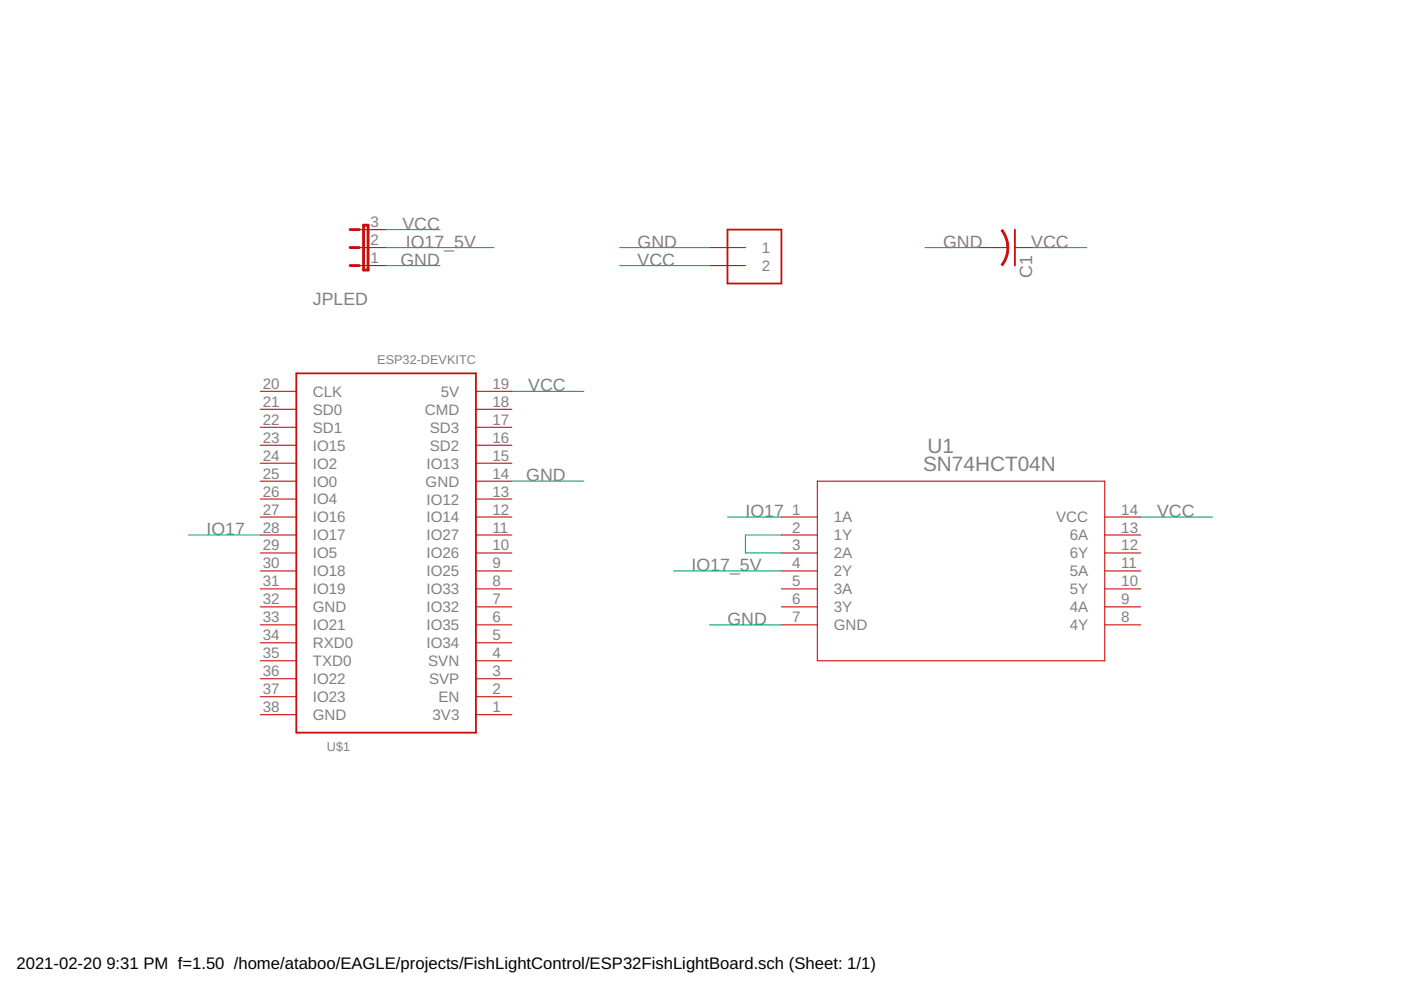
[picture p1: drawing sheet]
<?xml version="1.0" encoding="utf-8"?>
<!DOCTYPE eagle SYSTEM "eagle.dtd">
<eagle version="9.6.2">
<drawing>
<settings>
<setting alwaysvectorfont="no"/>
<setting verticaltext="up"/>
</settings>
<grid distance="0.1" unitdist="inch" unit="inch" style="lines" multiple="1" display="no" altdistance="0.01" altunitdist="inch" altunit="inch"/>
<schematic xreflabel="%F%N/%S.%C%R" xrefpart="/%S.%C%R">
<libraries>
<library name="ESP32-DEVKITC">
<symbols>
<symbol name="ESP32-DEVKITC">
<wire x1="-25.4" y1="-12.7" x2="-25.4" y2="12.7" width="0.254" layer="94"/>
<wire x1="-25.4" y1="12.7" x2="25.4" y2="12.7" width="0.254" layer="94"/>
<wire x1="25.4" y1="12.7" x2="25.4" y2="-12.7" width="0.254" layer="94"/>
<wire x1="25.4" y1="-12.7" x2="-25.4" y2="-12.7" width="0.254" layer="94"/>
<pin name="3V3" x="-22.86" y="-17.78" length="middle" rot="R90"/>
<pin name="EN" x="-20.32" y="-17.78" length="middle" rot="R90"/>
<pin name="SVP" x="-17.78" y="-17.78" length="middle" rot="R90"/>
<pin name="SVN" x="-15.24" y="-17.78" length="middle" rot="R90"/>
<pin name="IO34" x="-12.7" y="-17.78" length="middle" rot="R90"/>
<pin name="IO35" x="-10.16" y="-17.78" length="middle" rot="R90"/>
<pin name="IO32" x="-7.62" y="-17.78" length="middle" rot="R90"/>
<pin name="IO33" x="-5.08" y="-17.78" length="middle" rot="R90"/>
<pin name="IO25" x="-2.54" y="-17.78" length="middle" rot="R90"/>
<pin name="IO26" x="0" y="-17.78" length="middle" rot="R90"/>
<pin name="IO27" x="2.54" y="-17.78" length="middle" rot="R90"/>
<pin name="IO14" x="5.08" y="-17.78" length="middle" rot="R90"/>
<pin name="IO12" x="7.62" y="-17.78" length="middle" rot="R90"/>
<pin name="GND@14" x="10.16" y="-17.78" length="middle" rot="R90"/>
<pin name="IO13" x="12.7" y="-17.78" length="middle" rot="R90"/>
<pin name="SD2" x="15.24" y="-17.78" length="middle" rot="R90"/>
<pin name="SD3" x="17.78" y="-17.78" length="middle" rot="R90"/>
<pin name="CMD" x="20.32" y="-17.78" length="middle" rot="R90"/>
<pin name="5V" x="22.86" y="-17.78" length="middle" rot="R90"/>
<pin name="CLK" x="22.86" y="17.78" length="middle" rot="R270"/>
<pin name="SD0" x="20.32" y="17.78" length="middle" rot="R270"/>
<pin name="SD1" x="17.78" y="17.78" length="middle" rot="R270"/>
<pin name="IO15" x="15.24" y="17.78" length="middle" rot="R270"/>
<pin name="IO2" x="12.7" y="17.78" length="middle" rot="R270"/>
<pin name="IO0" x="10.16" y="17.78" length="middle" rot="R270"/>
<pin name="IO4" x="7.62" y="17.78" length="middle" rot="R270"/>
<pin name="IO16" x="5.08" y="17.78" length="middle" rot="R270"/>
<pin name="IO17" x="2.54" y="17.78" length="middle" rot="R270"/>
<pin name="IO5" x="0" y="17.78" length="middle" rot="R270"/>
<pin name="IO18" x="-2.54" y="17.78" length="middle" rot="R270"/>
<pin name="IO19" x="-5.08" y="17.78" length="middle" rot="R270"/>
<pin name="GND@32" x="-7.62" y="17.78" length="middle" rot="R270"/>
<pin name="IO21" x="-10.16" y="17.78" length="middle" rot="R270"/>
<pin name="RXD0" x="-12.7" y="17.78" length="middle" rot="R270"/>
<pin name="TXD0" x="-15.24" y="17.78" length="middle" rot="R270"/>
<pin name="IO22" x="-17.78" y="17.78" length="middle" rot="R270"/>
<pin name="IO23" x="-20.32" y="17.78" length="middle" rot="R270"/>
<pin name="GND@38" x="-22.86" y="17.78" length="middle" rot="R270"/>
<text x="-26.67" y="5.08" size="1.27" layer="95" rot="R90">&gt;NAME</text>
<text x="27.94" y="-12.7" size="1.27" layer="96" rot="R90">ESP32-DEVKITC</text>
</symbol>
</symbols>
<devicesets>
<deviceset name="ESP32DEVKITC">
<gates>
<gate name="G$1" symbol="ESP32-DEVKITC" x="0" y="0"/>
</gates>
<devices>
<device name="" package="ESP32-DEVKITC">
<connects>
<connect gate="G$1" pin="3V3" pad="1"/>
<connect gate="G$1" pin="5V" pad="19"/>
<connect gate="G$1" pin="CLK" pad="20"/>
<connect gate="G$1" pin="CMD" pad="18"/>
<connect gate="G$1" pin="EN" pad="2"/>
<connect gate="G$1" pin="GND@14" pad="14"/>
<connect gate="G$1" pin="GND@32" pad="32"/>
<connect gate="G$1" pin="GND@38" pad="38"/>
<connect gate="G$1" pin="IO0" pad="25"/>
<connect gate="G$1" pin="IO12" pad="13"/>
<connect gate="G$1" pin="IO13" pad="15"/>
<connect gate="G$1" pin="IO14" pad="12"/>
<connect gate="G$1" pin="IO15" pad="23"/>
<connect gate="G$1" pin="IO16" pad="27"/>
<connect gate="G$1" pin="IO17" pad="28"/>
<connect gate="G$1" pin="IO18" pad="30"/>
<connect gate="G$1" pin="IO19" pad="31"/>
<connect gate="G$1" pin="IO2" pad="24"/>
<connect gate="G$1" pin="IO21" pad="33"/>
<connect gate="G$1" pin="IO22" pad="36"/>
<connect gate="G$1" pin="IO23" pad="37"/>
<connect gate="G$1" pin="IO25" pad="9"/>
<connect gate="G$1" pin="IO26" pad="10"/>
<connect gate="G$1" pin="IO27" pad="11"/>
<connect gate="G$1" pin="IO32" pad="7"/>
<connect gate="G$1" pin="IO33" pad="8"/>
<connect gate="G$1" pin="IO34" pad="5"/>
<connect gate="G$1" pin="IO35" pad="6"/>
<connect gate="G$1" pin="IO4" pad="26"/>
<connect gate="G$1" pin="IO5" pad="29"/>
<connect gate="G$1" pin="RXD0" pad="34"/>
<connect gate="G$1" pin="SD0" pad="21"/>
<connect gate="G$1" pin="SD1" pad="22"/>
<connect gate="G$1" pin="SD2" pad="16"/>
<connect gate="G$1" pin="SD3" pad="17"/>
<connect gate="G$1" pin="SVN" pad="4"/>
<connect gate="G$1" pin="SVP" pad="3"/>
<connect gate="G$1" pin="TXD0" pad="35"/>
</connects>
<technologies>
<technology name=""/>
</technologies>
</device>
</devices>
</deviceset>
</devicesets>
</library>
<library name="adafruit">
<symbols>
<symbol name="1X2">
<wire x1="-2.54" y1="5.08" x2="-2.54" y2="-2.54" width="0.254" layer="94"/>
<wire x1="-2.54" y1="-2.54" x2="5.08" y2="-2.54" width="0.254" layer="94"/>
<wire x1="5.08" y1="-2.54" x2="5.08" y2="5.08" width="0.254" layer="94"/>
<wire x1="5.08" y1="5.08" x2="-2.54" y2="5.08" width="0.254" layer="94"/>
<pin name="1" x="-5.08" y="2.54" visible="pin" length="middle" direction="pas"/>
<pin name="2" x="-5.08" y="0" visible="pin" length="middle" direction="pas"/>
</symbol>
<symbol name="C-US">
<wire x1="-2.54" y1="0" x2="2.54" y2="0" width="0.254" layer="94"/>
<wire x1="0" y1="-1.016" x2="0" y2="-2.54" width="0.1524" layer="94"/>
<wire x1="0" y1="-1" x2="2.4892" y2="-1.8542" width="0.254" layer="94" curve="-37.878202" cap="flat"/>
<wire x1="-2.4668" y1="-1.8504" x2="0" y2="-1.0161" width="0.254" layer="94" curve="-37.373024" cap="flat"/>
<text x="1.016" y="0.635" size="1.778" layer="95">&gt;NAME</text>
<text x="1.016" y="-4.191" size="1.778" layer="96">&gt;VALUE</text>
<pin name="1" x="0" y="2.54" visible="off" length="short" direction="pas" swaplevel="1" rot="R270"/>
<pin name="2" x="0" y="-5.08" visible="off" length="short" direction="pas" swaplevel="1" rot="R90"/>
</symbol>
</symbols>
<devicesets>
<deviceset name="1X2" prefix="J">
<gates>
<gate name="G$1" symbol="1X2" x="0" y="0"/>
</gates>
<devices>
<device name="-3.5MM" package="1X2-3.5MM">
<connects>
<connect gate="G$1" pin="1" pad="1"/>
<connect gate="G$1" pin="2" pad="2"/>
</connects>
<package3dinstances>
<package3dinstance package3d_urn="urn:adsk.eagle:package:6240635/1"/>
</package3dinstances>
<technologies>
<technology name=""/>
</technologies>
</device>
</devices>
</deviceset>
<deviceset name="C-US" prefix="C" uservalue="yes">
<gates>
<gate name="G$1" symbol="C-US" x="0" y="0"/>
</gates>
<devices>
<device name="C0402" package="C0402">
<connects>
<connect gate="G$1" pin="1" pad="1"/>
<connect gate="G$1" pin="2" pad="2"/>
</connects>
<package3dinstances>
<package3dinstance package3d_urn="urn:adsk.eagle:package:6240340/1"/>
</package3dinstances>
<technologies>
<technology name=""/>
</technologies>
</device>
<device name="C0504" package="C0504">
<connects>
<connect gate="G$1" pin="1" pad="1"/>
<connect gate="G$1" pin="2" pad="2"/>
</connects>
<package3dinstances>
<package3dinstance package3d_urn="urn:adsk.eagle:package:6240339/1"/>
</package3dinstances>
<technologies>
<technology name=""/>
</technologies>
</device>
<device name="C0603" package="C0603">
<connects>
<connect gate="G$1" pin="1" pad="1"/>
<connect gate="G$1" pin="2" pad="2"/>
</connects>
<package3dinstances>
<package3dinstance package3d_urn="urn:adsk.eagle:package:6240338/1"/>
</package3dinstances>
<technologies>
<technology name=""/>
</technologies>
</device>
<device name="C0805" package="C0805">
<connects>
<connect gate="G$1" pin="1" pad="1"/>
<connect gate="G$1" pin="2" pad="2"/>
</connects>
<package3dinstances>
<package3dinstance package3d_urn="urn:adsk.eagle:package:6240337/1"/>
</package3dinstances>
<technologies>
<technology name=""/>
</technologies>
</device>
<device name="C1005" package="C1005">
<connects>
<connect gate="G$1" pin="1" pad="1"/>
<connect gate="G$1" pin="2" pad="2"/>
</connects>
<package3dinstances>
<package3dinstance package3d_urn="urn:adsk.eagle:package:6240336/1"/>
</package3dinstances>
<technologies>
<technology name=""/>
</technologies>
</device>
<device name="C1206" package="C1206">
<connects>
<connect gate="G$1" pin="1" pad="1"/>
<connect gate="G$1" pin="2" pad="2"/>
</connects>
<package3dinstances>
<package3dinstance package3d_urn="urn:adsk.eagle:package:6240335/1"/>
</package3dinstances>
<technologies>
<technology name=""/>
</technologies>
</device>
<device name="C1210" package="C1210">
<connects>
<connect gate="G$1" pin="1" pad="1"/>
<connect gate="G$1" pin="2" pad="2"/>
</connects>
<package3dinstances>
<package3dinstance package3d_urn="urn:adsk.eagle:package:6240334/1"/>
</package3dinstances>
<technologies>
<technology name=""/>
</technologies>
</device>
<device name="C1310" package="C1310">
<connects>
<connect gate="G$1" pin="1" pad="1"/>
<connect gate="G$1" pin="2" pad="2"/>
</connects>
<package3dinstances>
<package3dinstance package3d_urn="urn:adsk.eagle:package:6240333/1"/>
</package3dinstances>
<technologies>
<technology name=""/>
</technologies>
</device>
<device name="C1608" package="C1608">
<connects>
<connect gate="G$1" pin="1" pad="1"/>
<connect gate="G$1" pin="2" pad="2"/>
</connects>
<package3dinstances>
<package3dinstance package3d_urn="urn:adsk.eagle:package:6240332/1"/>
</package3dinstances>
<technologies>
<technology name=""/>
</technologies>
</device>
<device name="C1812" package="C1812">
<connects>
<connect gate="G$1" pin="1" pad="1"/>
<connect gate="G$1" pin="2" pad="2"/>
</connects>
<package3dinstances>
<package3dinstance package3d_urn="urn:adsk.eagle:package:6240331/1"/>
</package3dinstances>
<technologies>
<technology name=""/>
</technologies>
</device>
<device name="C1825" package="C1825">
<connects>
<connect gate="G$1" pin="1" pad="1"/>
<connect gate="G$1" pin="2" pad="2"/>
</connects>
<package3dinstances>
<package3dinstance package3d_urn="urn:adsk.eagle:package:6240330/1"/>
</package3dinstances>
<technologies>
<technology name=""/>
</technologies>
</device>
<device name="C2012" package="C2012">
<connects>
<connect gate="G$1" pin="1" pad="1"/>
<connect gate="G$1" pin="2" pad="2"/>
</connects>
<package3dinstances>
<package3dinstance package3d_urn="urn:adsk.eagle:package:6240329/1"/>
</package3dinstances>
<technologies>
<technology name=""/>
</technologies>
</device>
<device name="C3216" package="C3216">
<connects>
<connect gate="G$1" pin="1" pad="1"/>
<connect gate="G$1" pin="2" pad="2"/>
</connects>
<package3dinstances>
<package3dinstance package3d_urn="urn:adsk.eagle:package:6240328/1"/>
</package3dinstances>
<technologies>
<technology name=""/>
</technologies>
</device>
<device name="C3225" package="C3225">
<connects>
<connect gate="G$1" pin="1" pad="1"/>
<connect gate="G$1" pin="2" pad="2"/>
</connects>
<package3dinstances>
<package3dinstance package3d_urn="urn:adsk.eagle:package:6240327/1"/>
</package3dinstances>
<technologies>
<technology name=""/>
</technologies>
</device>
<device name="C4532" package="C4532">
<connects>
<connect gate="G$1" pin="1" pad="1"/>
<connect gate="G$1" pin="2" pad="2"/>
</connects>
<package3dinstances>
<package3dinstance package3d_urn="urn:adsk.eagle:package:6240326/1"/>
</package3dinstances>
<technologies>
<technology name=""/>
</technologies>
</device>
<device name="C4564" package="C4564">
<connects>
<connect gate="G$1" pin="1" pad="1"/>
<connect gate="G$1" pin="2" pad="2"/>
</connects>
<package3dinstances>
<package3dinstance package3d_urn="urn:adsk.eagle:package:6240325/1"/>
</package3dinstances>
<technologies>
<technology name=""/>
</technologies>
</device>
<device name="025-024X044" package="C025-024X044">
<connects>
<connect gate="G$1" pin="1" pad="1"/>
<connect gate="G$1" pin="2" pad="2"/>
</connects>
<package3dinstances>
<package3dinstance package3d_urn="urn:adsk.eagle:package:6240324/1"/>
</package3dinstances>
<technologies>
<technology name=""/>
</technologies>
</device>
<device name="025-025X050" package="C025-025X050">
<connects>
<connect gate="G$1" pin="1" pad="1"/>
<connect gate="G$1" pin="2" pad="2"/>
</connects>
<package3dinstances>
<package3dinstance package3d_urn="urn:adsk.eagle:package:6240323/1"/>
</package3dinstances>
<technologies>
<technology name=""/>
</technologies>
</device>
<device name="025-030X050" package="C025-030X050">
<connects>
<connect gate="G$1" pin="1" pad="1"/>
<connect gate="G$1" pin="2" pad="2"/>
</connects>
<package3dinstances>
<package3dinstance package3d_urn="urn:adsk.eagle:package:6240322/1"/>
</package3dinstances>
<technologies>
<technology name=""/>
</technologies>
</device>
<device name="025-040X050" package="C025-040X050">
<connects>
<connect gate="G$1" pin="1" pad="1"/>
<connect gate="G$1" pin="2" pad="2"/>
</connects>
<package3dinstances>
<package3dinstance package3d_urn="urn:adsk.eagle:package:6240321/1"/>
</package3dinstances>
<technologies>
<technology name=""/>
</technologies>
</device>
<device name="025-050X050" package="C025-050X050">
<connects>
<connect gate="G$1" pin="1" pad="1"/>
<connect gate="G$1" pin="2" pad="2"/>
</connects>
<package3dinstances>
<package3dinstance package3d_urn="urn:adsk.eagle:package:6240320/1"/>
</package3dinstances>
<technologies>
<technology name=""/>
</technologies>
</device>
<device name="025-060X050" package="C025-060X050">
<connects>
<connect gate="G$1" pin="1" pad="1"/>
<connect gate="G$1" pin="2" pad="2"/>
</connects>
<package3dinstances>
<package3dinstance package3d_urn="urn:adsk.eagle:package:6240350/1"/>
</package3dinstances>
<technologies>
<technology name=""/>
</technologies>
</device>
<device name="C025_050-024X070" package="C025_050-024X070">
<connects>
<connect gate="G$1" pin="1" pad="1"/>
<connect gate="G$1" pin="2" pad="2"/>
</connects>
<package3dinstances>
<package3dinstance package3d_urn="urn:adsk.eagle:package:6240351/1"/>
</package3dinstances>
<technologies>
<technology name=""/>
</technologies>
</device>
<device name="025_050-025X075" package="C025_050-025X075">
<connects>
<connect gate="G$1" pin="1" pad="1"/>
<connect gate="G$1" pin="2" pad="2"/>
</connects>
<package3dinstances>
<package3dinstance package3d_urn="urn:adsk.eagle:package:6240352/1"/>
</package3dinstances>
<technologies>
<technology name=""/>
</technologies>
</device>
<device name="025_050-035X075" package="C025_050-035X075">
<connects>
<connect gate="G$1" pin="1" pad="1"/>
<connect gate="G$1" pin="2" pad="2"/>
</connects>
<package3dinstances>
<package3dinstance package3d_urn="urn:adsk.eagle:package:6240353/1"/>
</package3dinstances>
<technologies>
<technology name=""/>
</technologies>
</device>
<device name="025_050-045X075" package="C025_050-045X075">
<connects>
<connect gate="G$1" pin="1" pad="1"/>
<connect gate="G$1" pin="2" pad="2"/>
</connects>
<package3dinstances>
<package3dinstance package3d_urn="urn:adsk.eagle:package:6240354/1"/>
</package3dinstances>
<technologies>
<technology name=""/>
</technologies>
</device>
<device name="025_050-055X075" package="C025_050-055X075">
<connects>
<connect gate="G$1" pin="1" pad="1"/>
<connect gate="G$1" pin="2" pad="2"/>
</connects>
<package3dinstances>
<package3dinstance package3d_urn="urn:adsk.eagle:package:6240355/1"/>
</package3dinstances>
<technologies>
<technology name=""/>
</technologies>
</device>
<device name="050-024X044" package="C050-024X044">
<connects>
<connect gate="G$1" pin="1" pad="1"/>
<connect gate="G$1" pin="2" pad="2"/>
</connects>
<package3dinstances>
<package3dinstance package3d_urn="urn:adsk.eagle:package:6240356/1"/>
</package3dinstances>
<technologies>
<technology name=""/>
</technologies>
</device>
<device name="050-025X075" package="C050-025X075">
<connects>
<connect gate="G$1" pin="1" pad="1"/>
<connect gate="G$1" pin="2" pad="2"/>
</connects>
<package3dinstances>
<package3dinstance package3d_urn="urn:adsk.eagle:package:6240357/1"/>
</package3dinstances>
<technologies>
<technology name=""/>
</technologies>
</device>
<device name="050-045X075" package="C050-045X075">
<connects>
<connect gate="G$1" pin="1" pad="1"/>
<connect gate="G$1" pin="2" pad="2"/>
</connects>
<package3dinstances>
<package3dinstance package3d_urn="urn:adsk.eagle:package:6240358/1"/>
</package3dinstances>
<technologies>
<technology name=""/>
</technologies>
</device>
<device name="050-030X075" package="C050-030X075">
<connects>
<connect gate="G$1" pin="1" pad="1"/>
<connect gate="G$1" pin="2" pad="2"/>
</connects>
<package3dinstances>
<package3dinstance package3d_urn="urn:adsk.eagle:package:6240359/1"/>
</package3dinstances>
<technologies>
<technology name=""/>
</technologies>
</device>
<device name="050-050X075" package="C050-050X075">
<connects>
<connect gate="G$1" pin="1" pad="1"/>
<connect gate="G$1" pin="2" pad="2"/>
</connects>
<package3dinstances>
<package3dinstance package3d_urn="urn:adsk.eagle:package:6240360/1"/>
</package3dinstances>
<technologies>
<technology name=""/>
</technologies>
</device>
<device name="050-055X075" package="C050-055X075">
<connects>
<connect gate="G$1" pin="1" pad="1"/>
<connect gate="G$1" pin="2" pad="2"/>
</connects>
<package3dinstances>
<package3dinstance package3d_urn="urn:adsk.eagle:package:6240361/1"/>
</package3dinstances>
<technologies>
<technology name=""/>
</technologies>
</device>
<device name="050-075X075" package="C050-075X075">
<connects>
<connect gate="G$1" pin="1" pad="1"/>
<connect gate="G$1" pin="2" pad="2"/>
</connects>
<package3dinstances>
<package3dinstance package3d_urn="urn:adsk.eagle:package:6240362/1"/>
</package3dinstances>
<technologies>
<technology name=""/>
</technologies>
</device>
<device name="050H075X075" package="C050H075X075">
<connects>
<connect gate="G$1" pin="1" pad="1"/>
<connect gate="G$1" pin="2" pad="2"/>
</connects>
<package3dinstances>
<package3dinstance package3d_urn="urn:adsk.eagle:package:6240363/1"/>
</package3dinstances>
<technologies>
<technology name=""/>
</technologies>
</device>
<device name="075-032X103" package="C075-032X103">
<connects>
<connect gate="G$1" pin="1" pad="1"/>
<connect gate="G$1" pin="2" pad="2"/>
</connects>
<package3dinstances>
<package3dinstance package3d_urn="urn:adsk.eagle:package:6240364/1"/>
</package3dinstances>
<technologies>
<technology name=""/>
</technologies>
</device>
<device name="075-042X103" package="C075-042X103">
<connects>
<connect gate="G$1" pin="1" pad="1"/>
<connect gate="G$1" pin="2" pad="2"/>
</connects>
<package3dinstances>
<package3dinstance package3d_urn="urn:adsk.eagle:package:6240365/1"/>
</package3dinstances>
<technologies>
<technology name=""/>
</technologies>
</device>
<device name="075-052X106" package="C075-052X106">
<connects>
<connect gate="G$1" pin="1" pad="1"/>
<connect gate="G$1" pin="2" pad="2"/>
</connects>
<package3dinstances>
<package3dinstance package3d_urn="urn:adsk.eagle:package:6240366/1"/>
</package3dinstances>
<technologies>
<technology name=""/>
</technologies>
</device>
<device name="102-043X133" package="C102-043X133">
<connects>
<connect gate="G$1" pin="1" pad="1"/>
<connect gate="G$1" pin="2" pad="2"/>
</connects>
<package3dinstances>
<package3dinstance package3d_urn="urn:adsk.eagle:package:6240367/1"/>
</package3dinstances>
<technologies>
<technology name=""/>
</technologies>
</device>
<device name="102-054X133" package="C102-054X133">
<connects>
<connect gate="G$1" pin="1" pad="1"/>
<connect gate="G$1" pin="2" pad="2"/>
</connects>
<package3dinstances>
<package3dinstance package3d_urn="urn:adsk.eagle:package:6240368/1"/>
</package3dinstances>
<technologies>
<technology name=""/>
</technologies>
</device>
<device name="102-064X133" package="C102-064X133">
<connects>
<connect gate="G$1" pin="1" pad="1"/>
<connect gate="G$1" pin="2" pad="2"/>
</connects>
<package3dinstances>
<package3dinstance package3d_urn="urn:adsk.eagle:package:6240369/1"/>
</package3dinstances>
<technologies>
<technology name=""/>
</technologies>
</device>
<device name="102_152-062X184" package="C102_152-062X184">
<connects>
<connect gate="G$1" pin="1" pad="1"/>
<connect gate="G$1" pin="2" pad="2"/>
</connects>
<package3dinstances>
<package3dinstance package3d_urn="urn:adsk.eagle:package:6240370/1"/>
</package3dinstances>
<technologies>
<technology name=""/>
</technologies>
</device>
<device name="150-054X183" package="C150-054X183">
<connects>
<connect gate="G$1" pin="1" pad="1"/>
<connect gate="G$1" pin="2" pad="2"/>
</connects>
<package3dinstances>
<package3dinstance package3d_urn="urn:adsk.eagle:package:6240371/1"/>
</package3dinstances>
<technologies>
<technology name=""/>
</technologies>
</device>
<device name="150-064X183" package="C150-064X183">
<connects>
<connect gate="G$1" pin="1" pad="1"/>
<connect gate="G$1" pin="2" pad="2"/>
</connects>
<package3dinstances>
<package3dinstance package3d_urn="urn:adsk.eagle:package:6240372/1"/>
</package3dinstances>
<technologies>
<technology name=""/>
</technologies>
</device>
<device name="150-072X183" package="C150-072X183">
<connects>
<connect gate="G$1" pin="1" pad="1"/>
<connect gate="G$1" pin="2" pad="2"/>
</connects>
<package3dinstances>
<package3dinstance package3d_urn="urn:adsk.eagle:package:6240373/1"/>
</package3dinstances>
<technologies>
<technology name=""/>
</technologies>
</device>
<device name="150-084X183" package="C150-084X183">
<connects>
<connect gate="G$1" pin="1" pad="1"/>
<connect gate="G$1" pin="2" pad="2"/>
</connects>
<package3dinstances>
<package3dinstance package3d_urn="urn:adsk.eagle:package:6240374/1"/>
</package3dinstances>
<technologies>
<technology name=""/>
</technologies>
</device>
<device name="150-091X182" package="C150-091X182">
<connects>
<connect gate="G$1" pin="1" pad="1"/>
<connect gate="G$1" pin="2" pad="2"/>
</connects>
<package3dinstances>
<package3dinstance package3d_urn="urn:adsk.eagle:package:6240375/1"/>
</package3dinstances>
<technologies>
<technology name=""/>
</technologies>
</device>
<device name="225-062X268" package="C225-062X268">
<connects>
<connect gate="G$1" pin="1" pad="1"/>
<connect gate="G$1" pin="2" pad="2"/>
</connects>
<package3dinstances>
<package3dinstance package3d_urn="urn:adsk.eagle:package:6240376/1"/>
</package3dinstances>
<technologies>
<technology name=""/>
</technologies>
</device>
<device name="225-074X268" package="C225-074X268">
<connects>
<connect gate="G$1" pin="1" pad="1"/>
<connect gate="G$1" pin="2" pad="2"/>
</connects>
<package3dinstances>
<package3dinstance package3d_urn="urn:adsk.eagle:package:6240377/1"/>
</package3dinstances>
<technologies>
<technology name=""/>
</technologies>
</device>
<device name="225-087X268" package="C225-087X268">
<connects>
<connect gate="G$1" pin="1" pad="1"/>
<connect gate="G$1" pin="2" pad="2"/>
</connects>
<package3dinstances>
<package3dinstance package3d_urn="urn:adsk.eagle:package:6240378/1"/>
</package3dinstances>
<technologies>
<technology name=""/>
</technologies>
</device>
<device name="225-108X268" package="C225-108X268">
<connects>
<connect gate="G$1" pin="1" pad="1"/>
<connect gate="G$1" pin="2" pad="2"/>
</connects>
<package3dinstances>
<package3dinstance package3d_urn="urn:adsk.eagle:package:6240379/1"/>
</package3dinstances>
<technologies>
<technology name=""/>
</technologies>
</device>
<device name="225-113X268" package="C225-113X268">
<connects>
<connect gate="G$1" pin="1" pad="1"/>
<connect gate="G$1" pin="2" pad="2"/>
</connects>
<package3dinstances>
<package3dinstance package3d_urn="urn:adsk.eagle:package:6240380/1"/>
</package3dinstances>
<technologies>
<technology name=""/>
</technologies>
</device>
<device name="275-093X316" package="C275-093X316">
<connects>
<connect gate="G$1" pin="1" pad="1"/>
<connect gate="G$1" pin="2" pad="2"/>
</connects>
<package3dinstances>
<package3dinstance package3d_urn="urn:adsk.eagle:package:6240381/1"/>
</package3dinstances>
<technologies>
<technology name=""/>
</technologies>
</device>
<device name="275-113X316" package="C275-113X316">
<connects>
<connect gate="G$1" pin="1" pad="1"/>
<connect gate="G$1" pin="2" pad="2"/>
</connects>
<package3dinstances>
<package3dinstance package3d_urn="urn:adsk.eagle:package:6240382/1"/>
</package3dinstances>
<technologies>
<technology name=""/>
</technologies>
</device>
<device name="275-134X316" package="C275-134X316">
<connects>
<connect gate="G$1" pin="1" pad="1"/>
<connect gate="G$1" pin="2" pad="2"/>
</connects>
<package3dinstances>
<package3dinstance package3d_urn="urn:adsk.eagle:package:6240383/1"/>
</package3dinstances>
<technologies>
<technology name=""/>
</technologies>
</device>
<device name="275-205X316" package="C275-205X316">
<connects>
<connect gate="G$1" pin="1" pad="1"/>
<connect gate="G$1" pin="2" pad="2"/>
</connects>
<package3dinstances>
<package3dinstance package3d_urn="urn:adsk.eagle:package:6240384/1"/>
</package3dinstances>
<technologies>
<technology name=""/>
</technologies>
</device>
<device name="325-137X374" package="C325-137X374">
<connects>
<connect gate="G$1" pin="1" pad="1"/>
<connect gate="G$1" pin="2" pad="2"/>
</connects>
<package3dinstances>
<package3dinstance package3d_urn="urn:adsk.eagle:package:6240385/1"/>
</package3dinstances>
<technologies>
<technology name=""/>
</technologies>
</device>
<device name="325-162X374" package="C325-162X374">
<connects>
<connect gate="G$1" pin="1" pad="1"/>
<connect gate="G$1" pin="2" pad="2"/>
</connects>
<package3dinstances>
<package3dinstance package3d_urn="urn:adsk.eagle:package:6240386/1"/>
</package3dinstances>
<technologies>
<technology name=""/>
</technologies>
</device>
<device name="325-182X374" package="C325-182X374">
<connects>
<connect gate="G$1" pin="1" pad="1"/>
<connect gate="G$1" pin="2" pad="2"/>
</connects>
<package3dinstances>
<package3dinstance package3d_urn="urn:adsk.eagle:package:6240387/1"/>
</package3dinstances>
<technologies>
<technology name=""/>
</technologies>
</device>
<device name="375-192X418" package="C375-192X418">
<connects>
<connect gate="G$1" pin="1" pad="1"/>
<connect gate="G$1" pin="2" pad="2"/>
</connects>
<package3dinstances>
<package3dinstance package3d_urn="urn:adsk.eagle:package:6240388/1"/>
</package3dinstances>
<technologies>
<technology name=""/>
</technologies>
</device>
<device name="375-203X418" package="C375-203X418">
<connects>
<connect gate="G$1" pin="1" pad="1"/>
<connect gate="G$1" pin="2" pad="2"/>
</connects>
<package3dinstances>
<package3dinstance package3d_urn="urn:adsk.eagle:package:6240389/1"/>
</package3dinstances>
<technologies>
<technology name=""/>
</technologies>
</device>
<device name="050-035X075" package="C050-035X075">
<connects>
<connect gate="G$1" pin="1" pad="1"/>
<connect gate="G$1" pin="2" pad="2"/>
</connects>
<package3dinstances>
<package3dinstance package3d_urn="urn:adsk.eagle:package:6240390/1"/>
</package3dinstances>
<technologies>
<technology name=""/>
</technologies>
</device>
<device name="375-155X418" package="C375-155X418">
<connects>
<connect gate="G$1" pin="1" pad="1"/>
<connect gate="G$1" pin="2" pad="2"/>
</connects>
<package3dinstances>
<package3dinstance package3d_urn="urn:adsk.eagle:package:6240391/1"/>
</package3dinstances>
<technologies>
<technology name=""/>
</technologies>
</device>
<device name="075-063X106" package="C075-063X106">
<connects>
<connect gate="G$1" pin="1" pad="1"/>
<connect gate="G$1" pin="2" pad="2"/>
</connects>
<package3dinstances>
<package3dinstance package3d_urn="urn:adsk.eagle:package:6240392/1"/>
</package3dinstances>
<technologies>
<technology name=""/>
</technologies>
</device>
<device name="275-154X316" package="C275-154X316">
<connects>
<connect gate="G$1" pin="1" pad="1"/>
<connect gate="G$1" pin="2" pad="2"/>
</connects>
<package3dinstances>
<package3dinstance package3d_urn="urn:adsk.eagle:package:6240393/1"/>
</package3dinstances>
<technologies>
<technology name=""/>
</technologies>
</device>
<device name="275-173X316" package="C275-173X316">
<connects>
<connect gate="G$1" pin="1" pad="1"/>
<connect gate="G$1" pin="2" pad="2"/>
</connects>
<package3dinstances>
<package3dinstance package3d_urn="urn:adsk.eagle:package:6240394/1"/>
</package3dinstances>
<technologies>
<technology name=""/>
</technologies>
</device>
<device name="C0402K" package="C0402K">
<connects>
<connect gate="G$1" pin="1" pad="1"/>
<connect gate="G$1" pin="2" pad="2"/>
</connects>
<package3dinstances>
<package3dinstance package3d_urn="urn:adsk.eagle:package:6240395/1"/>
</package3dinstances>
<technologies>
<technology name=""/>
</technologies>
</device>
<device name="C0603K" package="C0603K">
<connects>
<connect gate="G$1" pin="1" pad="1"/>
<connect gate="G$1" pin="2" pad="2"/>
</connects>
<package3dinstances>
<package3dinstance package3d_urn="urn:adsk.eagle:package:6240396/1"/>
</package3dinstances>
<technologies>
<technology name=""/>
</technologies>
</device>
<device name="C0805K" package="C0805K">
<connects>
<connect gate="G$1" pin="1" pad="1"/>
<connect gate="G$1" pin="2" pad="2"/>
</connects>
<package3dinstances>
<package3dinstance package3d_urn="urn:adsk.eagle:package:6240397/1"/>
</package3dinstances>
<technologies>
<technology name=""/>
</technologies>
</device>
<device name="C1206K" package="C1206K">
<connects>
<connect gate="G$1" pin="1" pad="1"/>
<connect gate="G$1" pin="2" pad="2"/>
</connects>
<package3dinstances>
<package3dinstance package3d_urn="urn:adsk.eagle:package:6240398/1"/>
</package3dinstances>
<technologies>
<technology name=""/>
</technologies>
</device>
<device name="C1210K" package="C1210K">
<connects>
<connect gate="G$1" pin="1" pad="1"/>
<connect gate="G$1" pin="2" pad="2"/>
</connects>
<package3dinstances>
<package3dinstance package3d_urn="urn:adsk.eagle:package:6240399/1"/>
</package3dinstances>
<technologies>
<technology name=""/>
</technologies>
</device>
<device name="C1812K" package="C1812K">
<connects>
<connect gate="G$1" pin="1" pad="1"/>
<connect gate="G$1" pin="2" pad="2"/>
</connects>
<package3dinstances>
<package3dinstance package3d_urn="urn:adsk.eagle:package:6240400/1"/>
</package3dinstances>
<technologies>
<technology name=""/>
</technologies>
</device>
<device name="C1825K" package="C1825K">
<connects>
<connect gate="G$1" pin="1" pad="1"/>
<connect gate="G$1" pin="2" pad="2"/>
</connects>
<package3dinstances>
<package3dinstance package3d_urn="urn:adsk.eagle:package:6240401/1"/>
</package3dinstances>
<technologies>
<technology name=""/>
</technologies>
</device>
<device name="C2220K" package="C2220K">
<connects>
<connect gate="G$1" pin="1" pad="1"/>
<connect gate="G$1" pin="2" pad="2"/>
</connects>
<package3dinstances>
<package3dinstance package3d_urn="urn:adsk.eagle:package:6240402/1"/>
</package3dinstances>
<technologies>
<technology name=""/>
</technologies>
</device>
<device name="C2225K" package="C2225K">
<connects>
<connect gate="G$1" pin="1" pad="1"/>
<connect gate="G$1" pin="2" pad="2"/>
</connects>
<package3dinstances>
<package3dinstance package3d_urn="urn:adsk.eagle:package:6240403/1"/>
</package3dinstances>
<technologies>
<technology name=""/>
</technologies>
</device>
</devices>
</deviceset>
</devicesets>
</library>
<library name="jumper">
<symbols>
<symbol name="JP3E">
<wire x1="2.54" y1="0" x2="2.54" y2="1.27" width="0.1524" layer="94"/>
<wire x1="0" y1="0" x2="0" y2="1.27" width="0.1524" layer="94"/>
<wire x1="-2.54" y1="0" x2="-2.54" y2="1.27" width="0.1524" layer="94"/>
<wire x1="2.54" y1="2.54" x2="2.54" y2="1.27" width="0.4064" layer="94"/>
<wire x1="0" y1="2.54" x2="0" y2="1.27" width="0.4064" layer="94"/>
<wire x1="-2.54" y1="2.54" x2="-2.54" y2="1.27" width="0.4064" layer="94"/>
<wire x1="-3.175" y1="0" x2="3.175" y2="0" width="0.4064" layer="94"/>
<wire x1="3.175" y1="0" x2="3.175" y2="0.635" width="0.4064" layer="94"/>
<wire x1="3.175" y1="0.635" x2="-3.175" y2="0.635" width="0.4064" layer="94"/>
<wire x1="-3.175" y1="0.635" x2="-3.175" y2="0" width="0.4064" layer="94"/>
<text x="-3.81" y="0" size="1.778" layer="95" rot="R90">&gt;NAME</text>
<text x="5.715" y="0" size="1.778" layer="96" rot="R90">&gt;VALUE</text>
<pin name="1" x="-2.54" y="-2.54" visible="pad" length="short" direction="pas" rot="R90"/>
<pin name="2" x="0" y="-2.54" visible="pad" length="short" direction="pas" rot="R90"/>
<pin name="3" x="2.54" y="-2.54" visible="pad" length="short" direction="pas" rot="R90"/>
</symbol>
</symbols>
<devicesets>
<deviceset name="JP2E" prefix="JP" uservalue="yes">
<gates>
<gate name="1" symbol="JP3E" x="0" y="0"/>
</gates>
<devices>
<device name="" package="JP2">
<connects>
<connect gate="1" pin="1" pad="1"/>
<connect gate="1" pin="2" pad="2"/>
<connect gate="1" pin="3" pad="3"/>
</connects>
<package3dinstances>
<package3dinstance package3d_urn="urn:adsk.eagle:package:15452/1"/>
</package3dinstances>
<technologies>
<technology name="">
<attribute name="POPULARITY" value="34" constant="no"/>
</technology>
</technologies>
</device>
</devices>
</deviceset>
</devicesets>
</library>
<library name="UltralibrarianImported">
<symbols>
<symbol name="SN74HCT04_N_14">
<pin name="1A" x="2.54" y="0" length="middle" direction="in"/>
<pin name="1Y" x="2.54" y="-2.54" length="middle" direction="out"/>
<pin name="2A" x="2.54" y="-5.08" length="middle" direction="in"/>
<pin name="2Y" x="2.54" y="-7.62" length="middle" direction="out"/>
<pin name="3A" x="2.54" y="-10.16" length="middle" direction="in"/>
<pin name="3Y" x="2.54" y="-12.7" length="middle" direction="out"/>
<pin name="GND" x="2.54" y="-15.24" length="middle" direction="pwr"/>
<pin name="4Y" x="53.34" y="-15.24" length="middle" direction="out" rot="R180"/>
<pin name="4A" x="53.34" y="-12.7" length="middle" direction="in" rot="R180"/>
<pin name="5Y" x="53.34" y="-10.16" length="middle" direction="out" rot="R180"/>
<pin name="5A" x="53.34" y="-7.62" length="middle" direction="in" rot="R180"/>
<pin name="6Y" x="53.34" y="-5.08" length="middle" direction="out" rot="R180"/>
<pin name="6A" x="53.34" y="-2.54" length="middle" direction="in" rot="R180"/>
<pin name="VCC" x="53.34" y="0" length="middle" direction="pwr" rot="R180"/>
<wire x1="7.62" y1="5.08" x2="7.62" y2="-20.32" width="0.1524" layer="94"/>
<wire x1="7.62" y1="-20.32" x2="48.26" y2="-20.32" width="0.1524" layer="94"/>
<wire x1="48.26" y1="-20.32" x2="48.26" y2="5.08" width="0.1524" layer="94"/>
<wire x1="48.26" y1="5.08" x2="7.62" y2="5.08" width="0.1524" layer="94"/>
<text x="23.2156" y="9.1186" size="2.0828" layer="95" ratio="6" rot="SR0">&gt;Name</text>
<text x="22.5806" y="6.5786" size="2.0828" layer="96" ratio="6" rot="SR0">&gt;Value</text>
</symbol>
</symbols>
<devicesets>
<deviceset name="SN74HCT04N" prefix="U">
<gates>
<gate name="A" symbol="SN74HCT04_N_14" x="0" y="0"/>
</gates>
<devices>
<device name="" package="N14">
<connects>
<connect gate="A" pin="1A" pad="1"/>
<connect gate="A" pin="1Y" pad="2"/>
<connect gate="A" pin="2A" pad="3"/>
<connect gate="A" pin="2Y" pad="4"/>
<connect gate="A" pin="3A" pad="5"/>
<connect gate="A" pin="3Y" pad="6"/>
<connect gate="A" pin="4A" pad="9"/>
<connect gate="A" pin="4Y" pad="8"/>
<connect gate="A" pin="5A" pad="11"/>
<connect gate="A" pin="5Y" pad="10"/>
<connect gate="A" pin="6A" pad="13"/>
<connect gate="A" pin="6Y" pad="12"/>
<connect gate="A" pin="GND" pad="7"/>
<connect gate="A" pin="VCC" pad="14"/>
</connects>
<technologies>
<technology name="">
<attribute name="DATASHEET_URL" value="http://www.ti.com/lit/gpn/SN74HCT04" constant="no"/>
<attribute name="DESCRIPTION" value="Hex Inverters" constant="no"/>
<attribute name="FAMILY_NAME" value="INVERTING BUFFER/DRIVER" constant="no"/>
<attribute name="GENERIC_PART_NUMBER" value="SN74HCT04" constant="no"/>
<attribute name="INDUSTRY_STD_PKG_TYPE" value="PDIP" constant="no"/>
<attribute name="MANUFACTURER" value="Texas Instruments" constant="no"/>
<attribute name="PACKAGE_DESIGNATOR" value="N" constant="no"/>
<attribute name="PIN_COUNT" value="14" constant="no"/>
</technology>
</technologies>
</device>
</devices>
</deviceset>
</devicesets>
</library>
</libraries>
<attributes>
</attributes>
<variantdefs>
</variantdefs>
<classes>
<class number="0" name="default" width="0" drill="0">
</class>
<class number="1" name="thicc" width="0.254" drill="0">
<clearance class="1" value="0.254"/>
</class>
</classes>
<parts>
<part name="U$1" library="ESP32-DEVKITC" deviceset="ESP32DEVKITC" device=""/>
<part name="J1" library="adafruit" deviceset="1X2" device="-3.5MM" package3d_urn="urn:adsk.eagle:package:6240635/1"/>
<part name="C1" library="adafruit" deviceset="C-US" device="025-040X050" package3d_urn="urn:adsk.eagle:package:6240321/1"/>
<part name="JPLED" library="jumper" deviceset="JP2E" device="" package3d_urn="urn:adsk.eagle:package:15452/1"/>
<part name="U1" library="UltralibrarianImported" deviceset="SN74HCT04N" device=""/>
</parts>
<sheets>
<sheet>
<plain>
</plain>
<instances>
<instance part="U$1" gate="G$1" x="50.8" y="48.26" smashed="yes" rot="R90">
<attribute name="NAME" x="45.72" y="21.59" size="1.27" layer="95" rot="R180"/>
</instance>
<instance part="J1" gate="G$1" x="101.6" y="88.9" smashed="yes"/>
<instance part="C1" gate="G$1" x="139.7" y="91.44" smashed="yes" rot="R270">
<attribute name="NAME" x="140.335" y="90.424" size="1.778" layer="95" rot="R270"/>
<attribute name="VALUE" x="135.509" y="90.424" size="1.778" layer="96" rot="R270"/>
</instance>
<instance part="JPLED" gate="1" x="48.26" y="91.44" smashed="yes" rot="R90">
<attribute name="NAME" x="48.26" y="85.09" size="1.778" layer="95" rot="R180"/>
<attribute name="VALUE" x="48.26" y="97.155" size="1.778" layer="96" rot="R180"/>
</instance>
<instance part="U1" gate="A" x="104.14" y="53.34" smashed="yes">
<attribute name="NAME" x="127.3556" y="62.4586" size="2.0828" layer="95" ratio="6" rot="SR0"/>
<attribute name="VALUE" x="126.7206" y="59.9186" size="2.0828" layer="96" ratio="6" rot="SR0"/>
</instance>
</instances>
<busses>
</busses>
<nets>
<net name="GND" class="1">
<segment>
<pinref part="J1" gate="G$1" pin="1"/>
<wire x1="96.52" y1="91.44" x2="83.82" y2="91.44" width="0.1524" layer="91"/>
<label x="86.36" y="91.44" size="1.778" layer="95"/>
</segment>
<segment>
<pinref part="JPLED" gate="1" pin="1"/>
<wire x1="50.8" y1="88.9" x2="58.42" y2="88.9" width="0.1524" layer="91"/>
<label x="58.42" y="88.9" size="1.778" layer="95" align="bottom-right"/>
</segment>
<segment>
<pinref part="U1" gate="A" pin="GND"/>
<wire x1="106.68" y1="38.1" x2="96.52" y2="38.1" width="0.1524" layer="91"/>
<label x="99.06" y="38.1" size="1.778" layer="95"/>
</segment>
<segment>
<pinref part="U$1" gate="G$1" pin="GND@14"/>
<wire x1="68.58" y1="58.42" x2="78.74" y2="58.42" width="0.1524" layer="91"/>
<label x="76.2" y="58.42" size="1.778" layer="95" align="bottom-right"/>
</segment>
<segment>
<pinref part="C1" gate="G$1" pin="2"/>
<wire x1="134.62" y1="91.44" x2="127" y2="91.44" width="0.1524" layer="91"/>
<label x="129.54" y="91.44" size="1.778" layer="95"/>
</segment>
</net>
<net name="N$1" class="1">
<segment>
<pinref part="U1" gate="A" pin="1Y"/>
<wire x1="106.68" y1="50.8" x2="101.6" y2="50.8" width="0.1524" layer="91"/>
<wire x1="101.6" y1="50.8" x2="101.6" y2="48.26" width="0.1524" layer="91"/>
<pinref part="U1" gate="A" pin="2A"/>
<wire x1="101.6" y1="48.26" x2="106.68" y2="48.26" width="0.1524" layer="91"/>
</segment>
</net>
<net name="IO17" class="1">
<segment>
<pinref part="U$1" gate="G$1" pin="IO17"/>
<wire x1="33.02" y1="50.8" x2="22.86" y2="50.8" width="0.1524" layer="91"/>
<label x="25.4" y="50.8" size="1.778" layer="95"/>
</segment>
<segment>
<pinref part="U1" gate="A" pin="1A"/>
<wire x1="106.68" y1="53.34" x2="99.06" y2="53.34" width="0.1524" layer="91"/>
<label x="101.6" y="53.34" size="1.778" layer="95"/>
</segment>
</net>
<net name="VCC" class="1">
<segment>
<pinref part="U1" gate="A" pin="VCC"/>
<wire x1="157.48" y1="53.34" x2="167.64" y2="53.34" width="0.1524" layer="91"/>
<label x="165.1" y="53.34" size="1.778" layer="95" align="bottom-right"/>
</segment>
<segment>
<pinref part="J1" gate="G$1" pin="2"/>
<wire x1="96.52" y1="88.9" x2="83.82" y2="88.9" width="0.1524" layer="91"/>
<label x="86.36" y="88.9" size="1.778" layer="95"/>
</segment>
<segment>
<pinref part="JPLED" gate="1" pin="3"/>
<wire x1="50.8" y1="93.98" x2="58.42" y2="93.98" width="0.1524" layer="91"/>
<label x="58.42" y="93.98" size="1.778" layer="95" align="bottom-right"/>
</segment>
<segment>
<pinref part="U$1" gate="G$1" pin="5V"/>
<wire x1="68.58" y1="71.12" x2="78.74" y2="71.12" width="0.1524" layer="91"/>
<label x="76.2" y="71.12" size="1.778" layer="95" align="bottom-right"/>
</segment>
<segment>
<pinref part="C1" gate="G$1" pin="1"/>
<wire x1="142.24" y1="91.44" x2="149.86" y2="91.44" width="0.1524" layer="91"/>
<label x="147.32" y="91.44" size="1.778" layer="95" align="bottom-right"/>
</segment>
</net>
<net name="IO17_5V" class="1">
<segment>
<pinref part="JPLED" gate="1" pin="2"/>
<wire x1="50.8" y1="91.44" x2="66.04" y2="91.44" width="0.1524" layer="91"/>
<label x="63.5" y="91.44" size="1.778" layer="95" align="bottom-right"/>
</segment>
<segment>
<pinref part="U1" gate="A" pin="2Y"/>
<wire x1="106.68" y1="45.72" x2="91.44" y2="45.72" width="0.1524" layer="91"/>
<label x="93.98" y="45.72" size="1.778" layer="95"/>
</segment>
</net>
</nets>
</sheet>
</sheets>
</schematic>
</drawing>
<compatibility>
<note version="8.2" severity="warning">
Since Version 8.2, EAGLE supports online libraries. The ids
of those online libraries will not be understood (or retained)
with this version.
</note>
<note version="8.3" severity="warning">
Since Version 8.3, EAGLE supports URNs for individual library
assets (packages, symbols, and devices). The URNs of those assets
will not be understood (or retained) with this version.
</note>
<note version="8.3" severity="warning">
Since Version 8.3, EAGLE supports the association of 3D packages
with devices in libraries, schematics, and board files. Those 3D
packages will not be understood (or retained) with this version.
</note>
<note version="9.0" severity="warning">
Since Version 9.0, EAGLE supports the align property for labels. 
Labels in schematic will not be understood with this version. Update EAGLE to the latest version 
for full support of labels. 
</note>
</compatibility>
</eagle>
